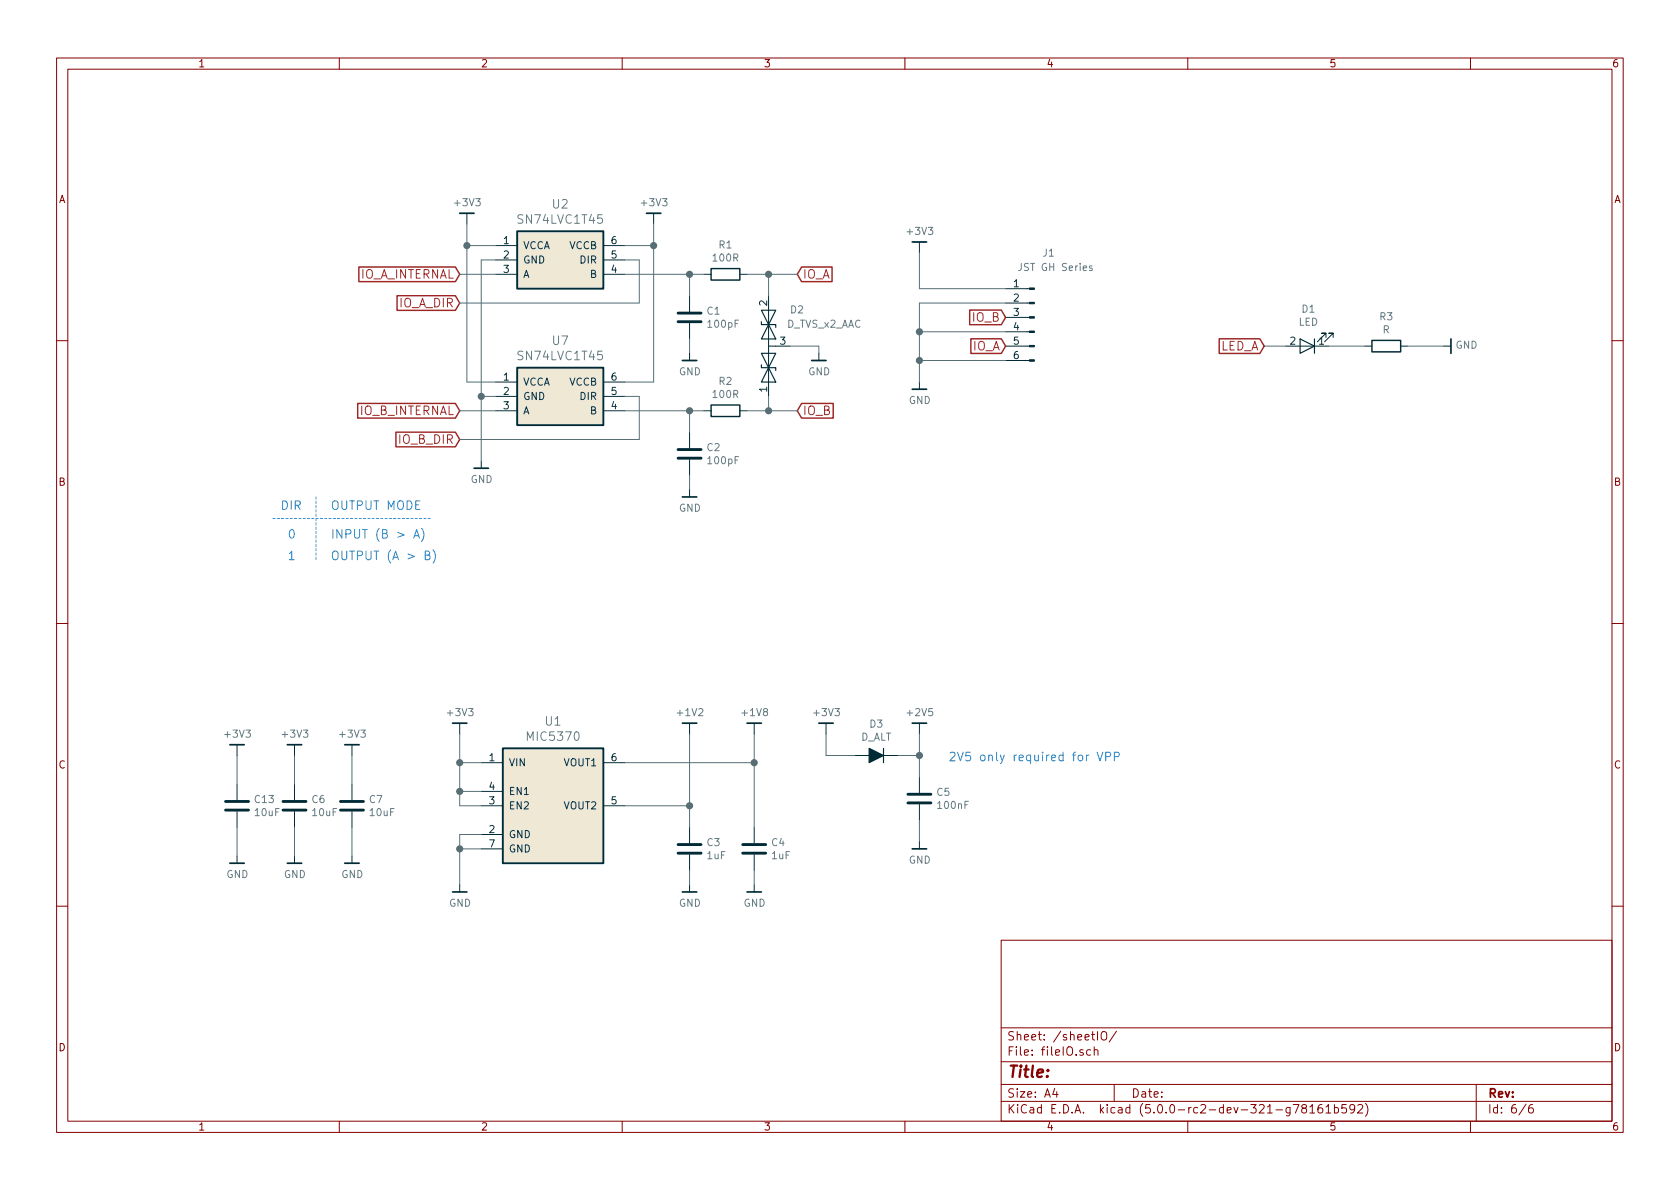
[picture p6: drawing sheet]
EESchema Schematic File Version 4
EELAYER 26 0
EELAYER END
$Descr A4 11693 8268
encoding utf-8
Sheet 6 6
Title ""
Date ""
Rev ""
Comp ""
Comment1 ""
Comment2 ""
Comment3 ""
Comment4 ""
$EndDescr
Text GLabel 8800 2400 0    60   Input ~ 0
LED_A
Text GLabel 3200 2100 0    60   Input ~ 0
IO_A_DIR
Text GLabel 3200 1900 0    60   Input ~ 0
IO_A_INTERNAL
Text GLabel 3200 3050 0    60   Input ~ 0
IO_B_DIR
Text GLabel 3200 2850 0    60   Input ~ 0
IO_B_INTERNAL
$Comp
L device:LED D1
U 1 1
P 9100 2400
F 0 "D1" H 9092 2145 50  0000 C CNN
F 1 "LED" H 9092 2236 50  0000 C CNN
F 2 "LEDs:LED_0603" H 9100 2400 50  0001 C CNN
F 3 "" H 9100 2400 50  0001 C CNN
	1    9100 2400
	-1   0    0    1   
$EndComp
$Comp
L device:R R3
U 1 1
P 9650 2400
F 0 "R3" V 9443 2400 50  0000 C CNN
F 1 "R" V 9534 2400 50  0000 C CNN
F 2 "Resistors_SMD:R_0402" V 9580 2400 50  0001 C CNN
F 3 "" H 9650 2400 50  0001 C CNN
	1    9650 2400
	0    1    1    0   
$EndComp
Wire Wire Line
	8800 2400 8950 2400
Wire Wire Line
	9250 2400 9500 2400
Wire Wire Line
	9800 2400 10050 2400
$Comp
L conn:Conn_01x06_Male J1
U 1 1
P 7200 2200
F 0 "J1" H 7100 2650 50  0000 C CNN
F 1 "JST GH Series" H 7050 2550 50  0000 C CNN
F 2 "Connectors_JST:JST_GH_BM06B-GHS-TBT_06x1.25mm_Straight" H 7200 2200 50  0001 C CNN
F 3 "~" H 7200 2200 50  0001 C CNN
	1    7200 2200
	-1   0    0    -1  
$EndComp
$Comp
L bosonFrameGrabber:GND #PWR01
U 1 1
P 6400 2650
F 0 "#PWR01" H 6400 2400 50  0001 C CNN
F 1 "GND" H 6403 2524 50  0000 C CNN
F 2 "" H 6300 2300 50  0001 C CNN
F 3 "" H 6400 2650 50  0001 C CNN
	1    6400 2650
	1    0    0    -1  
$EndComp
$Comp
L bosonFrameGrabber:GND #PWR02
U 1 1
P 10050 2400
F 0 "#PWR02" H 10050 2150 50  0001 C CNN
F 1 "GND" V 10054 2320 50  0000 R CNN
F 2 "" H 9950 2050 50  0001 C CNN
F 3 "" H 10050 2400 50  0001 C CNN
	1    10050 2400
	0    -1   -1   0   
$EndComp
$Comp
L bosonFrameGrabber:+3V3 #PWR03
U 1 1
P 6400 1750
F 0 "#PWR03" H 6400 1600 50  0001 C CNN
F 1 "+3V3" H 6403 1901 50  0000 C CNN
F 2 "" H 6400 1750 50  0001 C CNN
F 3 "" H 6400 1750 50  0001 C CNN
	1    6400 1750
	1    0    0    -1  
$EndComp
Wire Wire Line
	6400 1750 6400 2000
Wire Wire Line
	6400 2000 7000 2000
Wire Wire Line
	7000 2100 6400 2100
Wire Wire Line
	6400 2100 6400 2300
Text GLabel 7000 2400 0    60   Input ~ 0
IO_A
Text GLabel 7000 2200 0    60   Input ~ 0
IO_B
Wire Wire Line
	7000 2300 6400 2300
Connection ~ 6400 2300
Wire Wire Line
	7000 2500 6400 2500
Connection ~ 6400 2500
Text GLabel 5550 1900 2    60   Input ~ 0
IO_A
Text GLabel 5550 2850 2    60   Input ~ 0
IO_B
$Comp
L device:R R1
U 1 1
P 5050 1900
F 0 "R1" V 4843 1900 50  0000 C CNN
F 1 "100R" V 4934 1900 50  0000 C CNN
F 2 "Resistors_SMD:R_0402" V 4980 1900 50  0001 C CNN
F 3 "" H 5050 1900 50  0001 C CNN
	1    5050 1900
	0    1    1    0   
$EndComp
$Comp
L device:R R2
U 1 1
P 5050 2850
F 0 "R2" V 4843 2850 50  0000 C CNN
F 1 "100R" V 4934 2850 50  0000 C CNN
F 2 "Resistors_SMD:R_0402" V 4980 2850 50  0001 C CNN
F 3 "" H 5050 2850 50  0001 C CNN
	1    5050 2850
	0    1    1    0   
$EndComp
Wire Wire Line
	5200 1900 5350 1900
Wire Wire Line
	5200 2850 5350 2850
$Comp
L bosonFrameGrabber:SN74LVC1T45 U7
U 1 1
P 3900 2450
F 0 "U7" H 3900 2541 60  0000 C CNN
F 1 "SN74LVC1T45" H 3900 2435 60  0000 C CNN
F 2 "TO_SOT_Packages_SMD:SOT-666" H 3900 2450 60  0001 C CNN
F 3 "" H 3900 2450 60  0001 C CNN
	1    3900 2450
	1    0    0    -1  
$EndComp
$Comp
L bosonFrameGrabber:SN74LVC1T45 U2
U 1 1
P 3900 1500
F 0 "U2" H 3900 1591 60  0000 C CNN
F 1 "SN74LVC1T45" H 3900 1485 60  0000 C CNN
F 2 "TO_SOT_Packages_SMD:SOT-666" H 3900 1500 60  0001 C CNN
F 3 "" H 3900 1500 60  0001 C CNN
	1    3900 1500
	1    0    0    -1  
$EndComp
$Comp
L bosonFrameGrabber:GND #PWR06
U 1 1
P 3350 3200
F 0 "#PWR06" H 3350 2950 50  0001 C CNN
F 1 "GND" H 3353 3074 50  0000 C CNN
F 2 "" H 3250 2850 50  0001 C CNN
F 3 "" H 3350 3200 50  0001 C CNN
	1    3350 3200
	1    0    0    -1  
$EndComp
Wire Wire Line
	4350 1900 4800 1900
Wire Wire Line
	4350 2850 4800 2850
Wire Wire Line
	3200 1900 3450 1900
Wire Wire Line
	3200 2850 3450 2850
Wire Wire Line
	3450 1800 3350 1800
Wire Wire Line
	3350 1800 3350 2750
$Comp
L bosonFrameGrabber:+3V3 #PWR07
U 1 1
P 3250 1550
F 0 "#PWR07" H 3250 1400 50  0001 C CNN
F 1 "+3V3" H 3253 1701 50  0000 C CNN
F 2 "" H 3250 1550 50  0001 C CNN
F 3 "" H 3250 1550 50  0001 C CNN
	1    3250 1550
	1    0    0    -1  
$EndComp
Wire Wire Line
	3450 1700 3250 1700
Wire Wire Line
	3250 1550 3250 1700
Wire Wire Line
	3450 2650 3250 2650
Connection ~ 3250 1700
Wire Wire Line
	3450 2750 3350 2750
Connection ~ 3350 2750
Wire Wire Line
	3200 2100 4450 2100
Wire Wire Line
	4450 2100 4450 1800
Wire Wire Line
	4450 1800 4350 1800
Wire Wire Line
	3200 3050 4450 3050
Wire Wire Line
	4450 3050 4450 2750
Wire Wire Line
	4450 2750 4350 2750
$Comp
L bosonFrameGrabber:+3V3 #PWR08
U 1 1
P 4550 1550
F 0 "#PWR08" H 4550 1400 50  0001 C CNN
F 1 "+3V3" H 4553 1701 50  0000 C CNN
F 2 "" H 4550 1550 50  0001 C CNN
F 3 "" H 4550 1550 50  0001 C CNN
	1    4550 1550
	1    0    0    -1  
$EndComp
Wire Wire Line
	4550 1550 4550 1700
Wire Wire Line
	4550 2650 4350 2650
Wire Wire Line
	4350 1700 4550 1700
Connection ~ 4550 1700
$Comp
L device:C C1
U 1 1
P 4800 2200
F 0 "C1" H 4915 2246 50  0000 L CNN
F 1 "100pF" H 4915 2155 50  0000 L CNN
F 2 "Capacitors_SMD:C_0402" H 4838 2050 50  0001 C CNN
F 3 "" H 4800 2200 50  0001 C CNN
	1    4800 2200
	1    0    0    -1  
$EndComp
$Comp
L device:C C2
U 1 1
P 4800 3150
F 0 "C2" H 4915 3196 50  0000 L CNN
F 1 "100pF" H 4915 3105 50  0000 L CNN
F 2 "Capacitors_SMD:C_0402" H 4838 3000 50  0001 C CNN
F 3 "" H 4800 3150 50  0001 C CNN
	1    4800 3150
	1    0    0    -1  
$EndComp
Wire Wire Line
	4800 3000 4800 2850
Connection ~ 4800 2850
Wire Wire Line
	4800 2050 4800 1900
Connection ~ 4800 1900
Wire Wire Line
	4800 2350 4800 2450
Wire Wire Line
	4800 3300 4800 3400
$Comp
L bosonFrameGrabber:GND #PWR09
U 1 1
P 4800 3400
F 0 "#PWR09" H 4800 3150 50  0001 C CNN
F 1 "GND" H 4803 3274 50  0000 C CNN
F 2 "" H 4700 3050 50  0001 C CNN
F 3 "" H 4800 3400 50  0001 C CNN
	1    4800 3400
	1    0    0    -1  
$EndComp
$Comp
L bosonFrameGrabber:GND #PWR010
U 1 1
P 4800 2450
F 0 "#PWR010" H 4800 2200 50  0001 C CNN
F 1 "GND" H 4803 2324 50  0000 C CNN
F 2 "" H 4700 2100 50  0001 C CNN
F 3 "" H 4800 2450 50  0001 C CNN
	1    4800 2450
	1    0    0    -1  
$EndComp
$Comp
L device:D_TVS_x2_AAC D2
U 1 1
P 5350 2400
F 0 "D2" V 5600 2150 50  0000 L CNN
F 1 "D_TVS_x2_AAC" V 5500 1750 50  0000 L CNN
F 2 "TO_SOT_Packages_SMD:SOT-23" H 5200 2400 50  0001 C CNN
F 3 "https://en.wikipedia.org/wiki/Transient-voltage-suppression_diode" H 5200 2400 50  0001 C CNN
	1    5350 2400
	0    -1   -1   0   
$EndComp
Wire Wire Line
	5350 2750 5350 2850
Connection ~ 5350 2850
Wire Wire Line
	5350 2050 5350 1900
Connection ~ 5350 1900
Wire Wire Line
	5500 2400 5700 2400
Wire Wire Line
	5700 2400 5700 2450
$Comp
L bosonFrameGrabber:GND #PWR011
U 1 1
P 5700 2450
F 0 "#PWR011" H 5700 2200 50  0001 C CNN
F 1 "GND" H 5703 2324 50  0000 C CNN
F 2 "" H 5600 2100 50  0001 C CNN
F 3 "" H 5700 2450 50  0001 C CNN
	1    5700 2450
	1    0    0    -1  
$EndComp
Text Notes 1950 3550 0    60   ~ 0
DIR
Text Notes 2000 3750 0    60   ~ 0
0
Text Notes 2000 3900 0    60   ~ 0
1
Text Notes 2300 3750 0    60   ~ 0
INPUT (B > A)
Text Notes 2300 3900 0    60   ~ 0
OUTPUT (A > B)
Text Notes 2300 3550 0    60   ~ 0
OUTPUT MODE
Wire Notes Line
	1900 3600 3000 3600
Wire Notes Line
	2200 3450 2200 3900
$Comp
L bosonFrameGrabber:+3V3 #PWR012
U 1 1
P 3200 5100
F 0 "#PWR012" H 3200 4950 50  0001 C CNN
F 1 "+3V3" H 3203 5251 50  0000 C CNN
F 2 "" H 3200 5100 50  0001 C CNN
F 3 "" H 3200 5100 50  0001 C CNN
	1    3200 5100
	1    0    0    -1  
$EndComp
$Comp
L bosonFrameGrabber:MIC5370 U1
U 1 1
P 3850 5450
F 0 "U1" H 3850 5891 60  0000 C CNN
F 1 "MIC5370" H 3850 5785 60  0000 C CNN
F 2 "" H 3850 5850 60  0001 C CNN
F 3 "" H 3850 5850 60  0001 C CNN
	1    3850 5450
	1    0    0    -1  
$EndComp
$Comp
L device:C C3
U 1 1
P 4800 5900
F 0 "C3" H 4915 5946 50  0000 L CNN
F 1 "1uF" H 4915 5855 50  0000 L CNN
F 2 "Capacitors_SMD:C_0402" H 4838 5750 50  0001 C CNN
F 3 "" H 4800 5900 50  0001 C CNN
	1    4800 5900
	1    0    0    -1  
$EndComp
$Comp
L device:C C4
U 1 1
P 5250 5900
F 0 "C4" H 5365 5946 50  0000 L CNN
F 1 "1uF" H 5365 5855 50  0000 L CNN
F 2 "Capacitors_SMD:C_0402" H 5288 5750 50  0001 C CNN
F 3 "" H 5250 5900 50  0001 C CNN
	1    5250 5900
	1    0    0    -1  
$EndComp
Wire Wire Line
	4350 5300 5250 5300
Wire Wire Line
	5250 5100 5250 5300
Wire Wire Line
	4350 5600 4800 5600
Wire Wire Line
	4800 5100 4800 5600
Wire Wire Line
	3350 5800 3200 5800
Wire Wire Line
	3200 5800 3200 5900
Wire Wire Line
	3350 5900 3200 5900
Connection ~ 3200 5900
Wire Wire Line
	3350 5600 3200 5600
Wire Wire Line
	3200 5600 3200 5500
Wire Wire Line
	3350 5300 3200 5300
Connection ~ 3200 5300
Wire Wire Line
	3350 5500 3200 5500
Connection ~ 3200 5500
$Comp
L bosonFrameGrabber:+2V5 #PWR013
U 1 1
P 6400 5100
F 0 "#PWR013" H 6400 4950 50  0001 C CNN
F 1 "+2V5" H 6403 5251 50  0000 C CNN
F 2 "" H 6400 5100 50  0001 C CNN
F 3 "" H 6400 5100 50  0001 C CNN
	1    6400 5100
	1    0    0    -1  
$EndComp
$Comp
L bosonFrameGrabber:+1V8 #PWR014
U 1 1
P 5250 5100
F 0 "#PWR014" H 5250 4950 50  0001 C CNN
F 1 "+1V8" H 5253 5251 50  0000 C CNN
F 2 "" H 5250 5100 50  0001 C CNN
F 3 "" H 5250 5100 50  0001 C CNN
	1    5250 5100
	1    0    0    -1  
$EndComp
$Comp
L bosonFrameGrabber:+1V2 #PWR015
U 1 1
P 4800 5100
F 0 "#PWR015" H 4800 4950 50  0001 C CNN
F 1 "+1V2" H 4803 5251 50  0000 C CNN
F 2 "" H 4800 5100 50  0001 C CNN
F 3 "" H 4800 5100 50  0001 C CNN
	1    4800 5100
	1    0    0    -1  
$EndComp
$Comp
L bosonFrameGrabber:GND #PWR016
U 1 1
P 3200 6150
F 0 "#PWR016" H 3200 5900 50  0001 C CNN
F 1 "GND" H 3203 6024 50  0000 C CNN
F 2 "" H 3100 5800 50  0001 C CNN
F 3 "" H 3200 6150 50  0001 C CNN
	1    3200 6150
	1    0    0    -1  
$EndComp
$Comp
L bosonFrameGrabber:GND #PWR017
U 1 1
P 4800 6150
F 0 "#PWR017" H 4800 5900 50  0001 C CNN
F 1 "GND" H 4803 6024 50  0000 C CNN
F 2 "" H 4700 5800 50  0001 C CNN
F 3 "" H 4800 6150 50  0001 C CNN
	1    4800 6150
	1    0    0    -1  
$EndComp
$Comp
L bosonFrameGrabber:GND #PWR044
U 1 1
P 5250 6150
F 0 "#PWR044" H 5250 5900 50  0001 C CNN
F 1 "GND" H 5253 6024 50  0000 C CNN
F 2 "" H 5150 5800 50  0001 C CNN
F 3 "" H 5250 6150 50  0001 C CNN
	1    5250 6150
	1    0    0    -1  
$EndComp
Wire Wire Line
	4800 6150 4800 6050
Wire Wire Line
	5250 6050 5250 6150
Connection ~ 4800 5600
Connection ~ 5250 5300
$Comp
L device:D_ALT D3
U 1 1
P 6100 5250
F 0 "D3" H 6100 5034 50  0000 C CNN
F 1 "D_ALT" H 6100 5125 50  0000 C CNN
F 2 "Diodes_SMD:D_SC-80" H 6100 5250 50  0001 C CNN
F 3 "" H 6100 5250 50  0001 C CNN
	1    6100 5250
	-1   0    0    1   
$EndComp
$Comp
L device:C C5
U 1 1
P 6400 5550
F 0 "C5" H 6515 5596 50  0000 L CNN
F 1 "100nF" H 6515 5505 50  0000 L CNN
F 2 "Capacitors_SMD:C_0402" H 6438 5400 50  0001 C CNN
F 3 "" H 6400 5550 50  0001 C CNN
	1    6400 5550
	1    0    0    -1  
$EndComp
Wire Wire Line
	6250 5250 6400 5250
Wire Wire Line
	6400 5100 6400 5250
Connection ~ 6400 5250
Wire Wire Line
	6400 5700 6400 5850
Wire Wire Line
	5950 5250 5750 5250
Wire Wire Line
	5750 5250 5750 5100
$Comp
L bosonFrameGrabber:+3V3 #PWR045
U 1 1
P 5750 5100
F 0 "#PWR045" H 5750 4950 50  0001 C CNN
F 1 "+3V3" H 5753 5251 50  0000 C CNN
F 2 "" H 5750 5100 50  0001 C CNN
F 3 "" H 5750 5100 50  0001 C CNN
	1    5750 5100
	1    0    0    -1  
$EndComp
$Comp
L bosonFrameGrabber:GND #PWR046
U 1 1
P 6400 5850
F 0 "#PWR046" H 6400 5600 50  0001 C CNN
F 1 "GND" H 6403 5724 50  0000 C CNN
F 2 "" H 6300 5500 50  0001 C CNN
F 3 "" H 6400 5850 50  0001 C CNN
	1    6400 5850
	1    0    0    -1  
$EndComp
Text Notes 6600 5300 0    60   ~ 0
2V5 only required for VPP
$Comp
L device:C C6
U 1 1
P 2050 5600
F 0 "C6" H 2165 5646 50  0000 L CNN
F 1 "10uF" H 2165 5555 50  0000 L CNN
F 2 "Capacitors_SMD:C_0603" H 2088 5450 50  0001 C CNN
F 3 "" H 2050 5600 50  0001 C CNN
	1    2050 5600
	1    0    0    -1  
$EndComp
$Comp
L device:C C7
U 1 1
P 2450 5600
F 0 "C7" H 2565 5646 50  0000 L CNN
F 1 "10uF" H 2565 5555 50  0000 L CNN
F 2 "Capacitors_SMD:C_0603" H 2488 5450 50  0001 C CNN
F 3 "" H 2450 5600 50  0001 C CNN
	1    2450 5600
	1    0    0    -1  
$EndComp
$Comp
L bosonFrameGrabber:GND #PWR022
U 1 1
P 2050 5950
F 0 "#PWR022" H 2050 5700 50  0001 C CNN
F 1 "GND" H 2053 5824 50  0000 C CNN
F 2 "" H 1950 5600 50  0001 C CNN
F 3 "" H 2050 5950 50  0001 C CNN
	1    2050 5950
	1    0    0    -1  
$EndComp
$Comp
L bosonFrameGrabber:GND #PWR036
U 1 1
P 2450 5950
F 0 "#PWR036" H 2450 5700 50  0001 C CNN
F 1 "GND" H 2453 5824 50  0000 C CNN
F 2 "" H 2350 5600 50  0001 C CNN
F 3 "" H 2450 5950 50  0001 C CNN
	1    2450 5950
	1    0    0    -1  
$EndComp
Wire Wire Line
	2450 5950 2450 5750
Wire Wire Line
	2050 5950 2050 5750
$Comp
L bosonFrameGrabber:+3V3 #PWR037
U 1 1
P 2450 5250
F 0 "#PWR037" H 2450 5100 50  0001 C CNN
F 1 "+3V3" H 2453 5401 50  0000 C CNN
F 2 "" H 2450 5250 50  0001 C CNN
F 3 "" H 2450 5250 50  0001 C CNN
	1    2450 5250
	1    0    0    -1  
$EndComp
Wire Wire Line
	2450 5450 2450 5250
Wire Wire Line
	2050 5450 2050 5250
$Comp
L bosonFrameGrabber:+3V3 #PWR056
U 1 1
P 2050 5250
F 0 "#PWR056" H 2050 5100 50  0001 C CNN
F 1 "+3V3" H 2053 5401 50  0000 C CNN
F 2 "" H 2050 5250 50  0001 C CNN
F 3 "" H 2050 5250 50  0001 C CNN
	1    2050 5250
	1    0    0    -1  
$EndComp
$Comp
L device:C C13
U 1 1
P 1650 5600
F 0 "C13" H 1765 5646 50  0000 L CNN
F 1 "10uF" H 1765 5555 50  0000 L CNN
F 2 "Capacitors_SMD:C_0603" H 1688 5450 50  0001 C CNN
F 3 "" H 1650 5600 50  0001 C CNN
	1    1650 5600
	1    0    0    -1  
$EndComp
$Comp
L bosonFrameGrabber:GND #PWR057
U 1 1
P 1650 5950
F 0 "#PWR057" H 1650 5700 50  0001 C CNN
F 1 "GND" H 1653 5824 50  0000 C CNN
F 2 "" H 1550 5600 50  0001 C CNN
F 3 "" H 1650 5950 50  0001 C CNN
	1    1650 5950
	1    0    0    -1  
$EndComp
Wire Wire Line
	1650 5950 1650 5750
Wire Wire Line
	1650 5450 1650 5250
$Comp
L bosonFrameGrabber:+3V3 #PWR058
U 1 1
P 1650 5250
F 0 "#PWR058" H 1650 5100 50  0001 C CNN
F 1 "+3V3" H 1653 5401 50  0000 C CNN
F 2 "" H 1650 5250 50  0001 C CNN
F 3 "" H 1650 5250 50  0001 C CNN
	1    1650 5250
	1    0    0    -1  
$EndComp
Wire Wire Line
	6400 2300 6400 2500
Wire Wire Line
	6400 2500 6400 2650
Wire Wire Line
	3250 1700 3250 2650
Wire Wire Line
	3350 2750 3350 3200
Wire Wire Line
	4550 1700 4550 2650
Wire Wire Line
	4800 2850 4900 2850
Wire Wire Line
	4800 1900 4900 1900
Wire Wire Line
	5350 2850 5550 2850
Wire Wire Line
	5350 1900 5550 1900
Wire Wire Line
	3200 5900 3200 6150
Wire Wire Line
	3200 5300 3200 5100
Wire Wire Line
	3200 5500 3200 5300
Wire Wire Line
	4800 5600 4800 5750
Wire Wire Line
	5250 5300 5250 5750
Wire Wire Line
	6400 5250 6400 5400
$EndSCHEMATC
